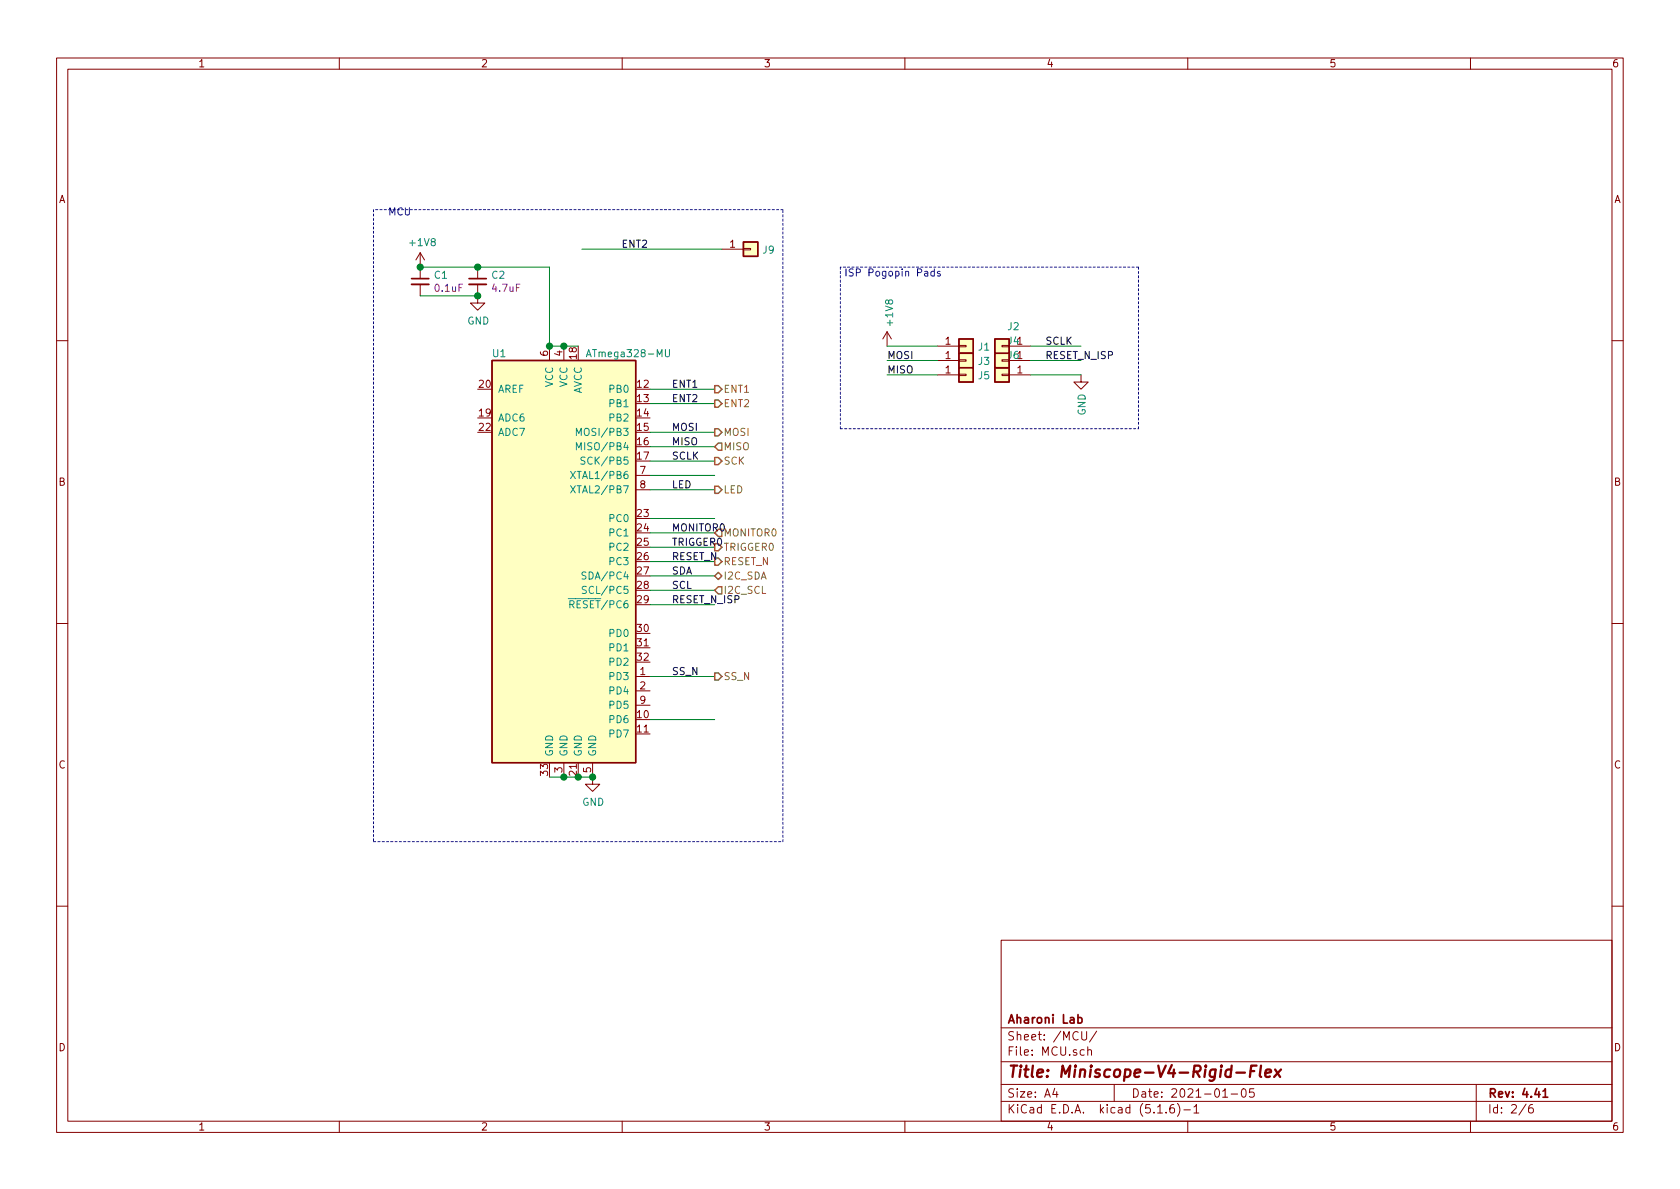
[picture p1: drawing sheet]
<svg xmlns="http://www.w3.org/2000/svg" width="297mm" height="210mm" viewBox="0 0 297 210" stroke-linecap="round" stroke-linejoin="round" font-family="sans-serif">
<g fill="none" stroke="#840000" stroke-width=".18">
<path d="M10 10.3h277v189.9h-277zM12 12.2h273v186.1h-273zM60 10.3v1.9M110 10.3v1.9M160 10.3v1.9M210 10.3v1.9M260 10.3v1.9M74.3 44.7v4.6M74.3 50.3v2M74.3 44.7l-.8 1.3M74.3 44.7l.8 1.3M84.5 50.3v3.3h1.2l-1.2 1.3-1.3-1.3h1.3"/>
<path d="M84.5 47.2v2.1M127.6 44.1h3.8M131.4 43.9h1.3v.3h-1.3zM156.8 58.7l-.7 1.2M156.8 58.7v2.5M156.8 58.7l.8 1.2M10 60.2h2M97.2 61.2v2.5M99.7 61.2v2.5M165.7 66.3h3.8M165.7 63.7h3.8M165.7 61.2h3.8"/>
<path d="M169.5 61.1h1.3v.2h-1.3zM169.5 63.6h1.3v.3h-1.3zM169.5 66.2h1.3v.2h-1.3zM177.2 66.2h1.2v.2h-1.2zM177.2 63.6h1.2v.3h-1.2zM177.2 61.1h1.2v.2h-1.2zM178.4 66.3h3.8M178.4 63.7h3.8M178.4 61.2h3.8M191.1 66.3v1.3h1.3l-1.3 1.2-1.2-1.2h1.2M285 60.2h2M112.4 84.1h2.5"/>
<path d="M112.4 86.6h2.5M10 110.3h2M112.4 119.6h2.5M285 110.3h2M99.7 134.9v2.5M104.8 134.9v3.8h1.2l-1.2 1.2-1.3-1.2h1.3M112.4 122.2h2.5M112.4 124.7h2.5M10 160.2h2M177 166.3h108v32h-108zM285 160.2h2M60 198.3v1.9"/>
<path d="M110 198.3v1.9M160 198.3v1.9M177 194.8h108M177 191.8h108M177 187.8h108M177 181.8h108M186.5 192.5l-.4 1h1M186.8 193v1M191.3 182.4v1.2l.3 .3h.2l.3-.3v-1.2M192.3 185.7h.1a.37 .37 0 0 1 .6 .1v.8M192.3 185.1v1.5M193.9 182.3l-1.3 2"/>
<path d="M197 191.8v3M204.7 196.8h.8M206.2 196.7v.1M207.5 195.3a.59 .59 0 0 0-.7 .7v.5l.2 .2 .4 .1 .2-.1 .1-.5-.2-.2-.4-.1-.3 .3M208.2 195.1a1.71 1.71 0 0 1 0 2.3M209.3 196.3h1.2M210 198.3v1.9M211.1 195.8l.4-.5v1.5M211.1 196.8h.9M216.2 194h.8M217.7 193.5h1.1M219.6 192.7l.4-.2a.94 .94 0 0 1 0 1.5 .82 .82 0 0 1-.4-1.3z"/>
<path d="M221.7 192.5h-.7l-.1 .7 .2-.1 .5 .1 .2 .2-.1 .5-.2 .1-.6-.1M260 198.3v1.9M261 191.8v6.5M269.8 195.2l-1.2 2M271 195.3a.62 .62 0 0 0-.7 .7v.7l.3 .1 .4-.1 .1-.5-.1-.2-.4-.1-.3 .3"/>
</g>
<path d="M72.8 49.3h3M82.9 49.3h3.1M190.6 180l.4-.1 .3 .3-.1 .6h-.6M272.8 193l.4-.5v1.5M272.8 194h.9" fill="none" stroke="#840000" stroke-width=".3"/>
<path d="M218.6 189.7h1.5M221.1 189.4h.7M222.2 188.4h-1l-.2 2M223 188.4l-.3 1.8 .3 .2M223.7 189.8l1-.2v-.4l-.6-.1-.3 .3v.9l.2 .1 .5-.1M225.5 189.1l.8 1.3M226.5 189.1l-1.2 1.3" fill="none" stroke="#840000" stroke-width=".41"/>
<path d="M72.8 50.3h3M82.9 50.3h3.1" fill="none" stroke="#840000" stroke-width=".33"/>
<g fill="#ffffc2" stroke="#ffffc2" stroke-width=".18">
<path d="M131.4 42.8h2.6v2.5h-2.6z"/>
<path d="M175.9 65h2.5v2.6h-2.5z"/>
<path d="M175.9 62.5h2.5v2.5h-2.5z"/>
<path d="M175.9 59.9h2.5v2.6h-2.5z"/>
<path d="M169.5 59.9h2.6v2.6h-2.6z"/>
<path d="M169.5 62.5h2.6v2.5h-2.6z"/>
<path d="M169.5 65h2.6v2.6h-2.6z"/>
<path d="M87 63.7h25.4v71.2h-25.4z"/>
</g>
<path d="M131.4 42.8h2.6v2.5h-2.6zM169.5 59.9h2.6v2.6h-2.6zM175.9 59.9h2.5v2.6h-2.5zM87 63.7h25.4v71.2h-25.4zM169.5 62.5h2.6v2.5h-2.6zM169.5 65h2.6v2.6h-2.6zM175.9 65h2.5v2.6h-2.5zM175.9 62.5h2.5v2.5h-2.5z" fill="none" stroke="#840000" stroke-width=".25"/>
<g fill="none" stroke="#008484" stroke-width=".18">
<path d="M101.9 77v-1.3l.4 1 .5-1v1.3M101.9 79.5v-1.2l.4 .9 .5-.9v1.2M103.7 63.1l.4-1.3 .4 1.3M103.8 62.7h.6M117.7 61.8v1.1l.2 .2h.2l.3-.2v-1.1M100.9 83.4l.8 1.2M100.9 85.9l.8 1.3M101.7 83.4l-.8 1.2M101.7 85.9l-.8 1.3M103.4 80.9l-.5-.1-.2 .3 .1 .3 .6 .2v.4l-.2 .1-.5-.1M100.5 105.9h1.2M100.8 106.9l.6-.1 .1-.2-.1-.3-.2-.1h-.4v1.3"/>
<path d="M101.1 106.9l.4 .6M103.6 101.2l-.5-.1-.2 .2 .1 .4 .6 .2v.3l-.2 .2h-.5M103.7 103.8l-.5-.1-.2 .1v.4l.6 .2 .1 .3-.3 .2h-.5"/>
</g>
<path d="M66 37.1v111.7M138.4 37.1h-72.4M148.6 47.2v28.6M201.3 47.2h-52.7M148.6 75.8h52.7M201.3 75.8v-28.6M66 148.8h72.4M138.4 148.8v-111.7" fill="none" stroke="#0000c2" stroke-width=".18" stroke-dasharray=".4 .4"/>
<g fill="none" stroke="#008400" stroke-width=".18">
<path d="M74.3 47.2h22.9v14h5M74.3 52.3h10.2M102.9 44.1h24.7M114.9 68.8h11.5M114.9 71.4h11.5M114.9 76.4h11.5M114.9 79h11.5M156.8 61.2h8.9M156.8 63.7h8.9M156.8 66.3h8.9M182.2 61.2h8.9M182.2 63.7h8.9"/>
<path d="M182.2 66.3h8.9M114.9 81.5h11.5M114.9 84.1h11.5M114.9 86.6h11.5M114.9 91.7h11.5M114.9 94.2h11.5M114.9 96.8h11.5M114.9 99.3h11.5M114.9 119.6h11.5M114.9 101.8h11.5M114.9 104.4h11.5M114.9 106.9h11.5"/>
<path d="M97.2 137.4h7.6M114.9 127.2h11.5"/>
</g>
<path d="M126.4 79l.6-.6h.6v1.2h-.6zM126.4 75.8h.6l.6 .6-.6 .7h-.6zM126.4 68.2h.6l.6 .6-.6 .7h-.6zM126.4 70.7h.6l.6 .7-.6 .6h-.6zM126.4 96.1h.6l.6 .7-.6 .6h-.6zM126.4 98.7h.6l.6 .6-.6 .6h-.6zM126.4 80.9h.6l.6 .6-.6 .7h-.6zM126.4 86h.6l.6 .6-.6 .6h-.6zM127 93.6h.6v1.3h-.6l-.6-.7zM126.4 119h.6l.6 .6-.6 .7h-.6zM126.4 101.8l.6-.6 .6 .6-.6 .7zM126.4 104.4l.6-.6h.6v1.2h-.6z" fill="none" stroke="#848400" stroke-width=".25"/>
<path d="M165.2 48h-.4l-.2 .2 .1 .6h.5M165.2 47.5v1.3M166.2 48h-.3l-.2 .2 .1 .1 .4 .2v.3h-.5" fill="none" stroke="#0000c2" stroke-width=".18"/>
<g fill="#008400" stroke="#008400" stroke-width=".25">
<circle cx="104.8" cy="137.4" r=".51"/>
<circle cx="102.2" cy="137.4" r=".51"/>
<circle cx="99.7" cy="137.4" r=".51"/>
<circle cx="84.5" cy="47.2" r=".51"/>
<circle cx="99.7" cy="61.2" r=".51"/>
<circle cx="97.2" cy="61.2" r=".51"/>
<circle cx="84.5" cy="52.3" r=".51"/>
<circle cx="74.3" cy="47.2" r=".51"/>
</g>
<text font-size="2.8" fill="#840000" x="178" y="190.5">Title: Miniscope-V4-Rigid-Flex</text>
<g font-size="2.1" fill="#840000">
<text x="178" y="184">Sheet: /MCU/</text>
<text x="178" y="181">Aharoni Lab</text>
<text x="178" y="186.7">File: MCU.sch</text>
<text x="178" y="196.9">KiCad E.D.A. kicad (5.1.6)-1</text>
<text x="178" y="194.1">Size: A4</text>
<text x="200" y="194.1">Date: 2021-01-05</text>
<text x="263" y="194.1">Rev: 4.41</text>
<text x="263" y="196.9">Id: 2/6</text>
</g>
<g font-size="1.8" fill="#840000">
<text x="35" y="11.9">1</text>
<text x="85" y="11.9">2</text>
<text x="135" y="11.9">3</text>
<text x="185" y="11.9">4</text>
<text x="235" y="11.9">5</text>
<text x="285" y="11.9">6</text>
<text x="10.4" y="35.9">A</text>
<text x="285.4" y="35.9">A</text>
<text x="129.1" y="43.8">1</text>
<text x="96.9" y="63" transform="rotate(-90 96.9 63)">6</text>
<text x="99.4" y="63" transform="rotate(-90 99.4 63)">4</text>
<text x="102" y="63.4" transform="rotate(-90 102 63.4)">18</text>
<text x="167.2" y="61">1</text>
<text x="167.2" y="63.5">1</text>
<text x="178.2" y="63.5">J61</text>
<text x="178.2" y="60.9">J41</text>
<text x="84.8" y="68.6">20</text>
<text x="112.7" y="68.6">12</text>
<text x="112.7" y="71.1">13</text>
<text x="167.2" y="66">1</text>
<text x="179.9" y="66">1</text>
<text x="84.8" y="73.7">19</text>
<text x="84.8" y="76.2">22</text>
<text x="112.7" y="73.7">14</text>
<text x="112.7" y="76.2">15</text>
<text x="112.7" y="78.7">16</text>
<text x="112.7" y="81.3">17</text>
<text x="113.2" y="83.8">7</text>
<text x="10.4" y="85.9">B</text>
<text x="113.2" y="86.4">8</text>
<text x="285.4" y="85.9">B</text>
<text x="112.7" y="91.4">23</text>
<text x="112.7" y="94">24</text>
<text x="112.7" y="96.5">25</text>
<text x="112.7" y="99.1">26</text>
<text x="112.7" y="101.6">27</text>
<text x="112.7" y="104.1">28</text>
<text x="112.7" y="106.7">29</text>
<text x="112.7" y="111.8">30</text>
<text x="112.7" y="114.3">31</text>
<text x="112.7" y="116.8">32</text>
<text x="113.2" y="119.4">1</text>
<text x="113.2" y="121.9">2</text>
<text x="113.2" y="124.5">9</text>
<text x="112.7" y="127">10</text>
<text x="112.7" y="129.5">11</text>
<text x="10.4" y="135.9">C</text>
<text x="96.9" y="137.1" transform="rotate(-90 96.9 137.1)">33</text>
<text x="99.4" y="136.6" transform="rotate(-90 99.4 136.6)">3</text>
<text x="102" y="137.1" transform="rotate(-90 102 137.1)">21</text>
<text x="104.5" y="136.6" transform="rotate(-90 104.5 136.6)">5</text>
<text x="285.4" y="135.9">C</text>
<text x="10.4" y="185.9">D</text>
<text x="285.4" y="185.9">D</text>
<text x="35" y="199.9">1</text>
<text x="85" y="199.9">2</text>
<text x="135" y="199.9">3</text>
<text x="185" y="199.9">4</text>
<text x="235" y="199.9">5</text>
<text x="285" y="199.9">6</text>
</g>
<g font-size="1.8" fill="#0000c2">
<text x="68.6" y="38.1">MCU</text>
<text x="149.2" y="48.9">ISP Pogopin Pads</text>
</g>
<g font-size="1.8" fill="#008484">
<text x="72.6" y="43.5">+1V8</text>
<text x="134.9" y="44.9">J9</text>
<text x="76.8" y="49.3">C1</text>
<text x="87" y="49.3">C2</text>
<text x="82.6" y="57.4">GND</text>
<text x="157.9" y="57.4" transform="rotate(-90 157.9 57.4)">+1V8</text>
<text x="178.2" y="58.4">J2</text>
<text x="87.1" y="63.2">U1</text>
<text x="104.5" y="63.2">ATmega328-MU</text>
<text x="173" y="62">J1</text>
<text x="173" y="64.5">J3</text>
<text x="88" y="69.5">AREF</text>
<text x="97.8" y="68.5" transform="rotate(-90 97.8 68.5)">VCC</text>
<text x="100.3" y="68.5" transform="rotate(-90 100.3 68.5)">VCC</text>
<text x="102.9" y="69.8" transform="rotate(-90 102.9 69.8)">AVCC</text>
<text x="107.9" y="69.5">PB0</text>
<text x="173" y="67.1">J5</text>
<text x="88" y="74.5">ADC6</text>
<text x="88" y="77.1">ADC7</text>
<text x="102.9" y="77.1">MOSI/PB3</text>
<text x="107.9" y="72">PB1</text>
<text x="107.9" y="74.5">PB2</text>
<text x="191.9" y="73.5" transform="rotate(-90 191.9 73.5)">GND</text>
<text x="102.9" y="79.6">MISO/PB4</text>
<text x="103.7" y="82.2">SCK/PB5</text>
<text x="101.9" y="84.7">XTAL1/PB6</text>
<text x="101.9" y="87.2">XTAL2/PB7</text>
<text x="107.9" y="92.3">PC0</text>
<text x="107.9" y="94.9">PC1</text>
<text x="107.9" y="97.4">PC2</text>
<text x="107.9" y="99.9">PC3</text>
<text x="101.5" y="107.6">RESET/PC6</text>
<text x="103.7" y="102.5">SDA/PC4</text>
<text x="103.9" y="105">SCL/PC5</text>
<text x="107.9" y="112.6">PD0</text>
<text x="107.9" y="115.2">PD1</text>
<text x="107.9" y="117.7">PD2</text>
<text x="107.9" y="120.3">PD3</text>
<text x="107.9" y="122.8">PD4</text>
<text x="107.9" y="125.3">PD5</text>
<text x="107.9" y="127.9">PD6</text>
<text x="107.9" y="130.4">PD7</text>
<text x="97.8" y="133.9" transform="rotate(-90 97.8 133.9)">GND</text>
<text x="100.3" y="133.9" transform="rotate(-90 100.3 133.9)">GND</text>
<text x="102.9" y="133.9" transform="rotate(-90 102.9 133.9)">GND</text>
<text x="105.4" y="133.9" transform="rotate(-90 105.4 133.9)">GND</text>
<text x="102.9" y="142.5">GND</text>
</g>
<g font-size="1.8">
<text x="109.9" y="43.8">ENT2</text>
<text x="156.8" y="63.5">MOSI</text>
<text x="184.8" y="63.5">RESET_N_ISP</text>
<text x="184.8" y="61">SCLK</text>
<text x="118.7" y="68.6">ENT1</text>
<text x="118.7" y="71.1">ENT2</text>
<text x="156.8" y="66">MISO</text>
<text x="118.7" y="76.2">MOSI</text>
<text x="118.7" y="78.7">MISO</text>
<text x="118.7" y="81.3">SCLK</text>
<text x="118.7" y="86.4">LED</text>
<text x="118.7" y="94">MONITOR0</text>
<text x="118.7" y="101.6">SDA</text>
<text x="118.7" y="99.1">RESET_N</text>
<text x="118.7" y="96.5">TRIGGER0</text>
<text x="118.7" y="106.7">RESET_N_ISP</text>
<text x="118.7" y="104.1">SCL</text>
<text x="118.7" y="119.4">SS_N</text>
</g>
<g font-size="1.8" fill="#840084">
<text x="77" y="51.6">0.1uF</text>
<text x="87.2" y="51.6">4.7uF</text>
</g>
<g font-size="1.8" fill="#848400">
<text x="127.9" y="69.5">ENT1</text>
<text x="127.9" y="77.1">MOSI</text>
<text x="127.9" y="72">ENT2</text>
<text x="127.9" y="79.6">MISO</text>
<text x="127.9" y="82.2">SCK</text>
<text x="127.9" y="87.2">LED</text>
<text x="127.9" y="94.9">MONITOR0</text>
<text x="127.9" y="97.4">TRIGGER0</text>
<text x="127.9" y="99.9">RESET_N</text>
<text x="127.9" y="102.5">I2C_SDA</text>
<text x="127.9" y="105">I2C_SCL</text>
<text x="127.9" y="120.3">SS_N</text>
</g>
</svg>
